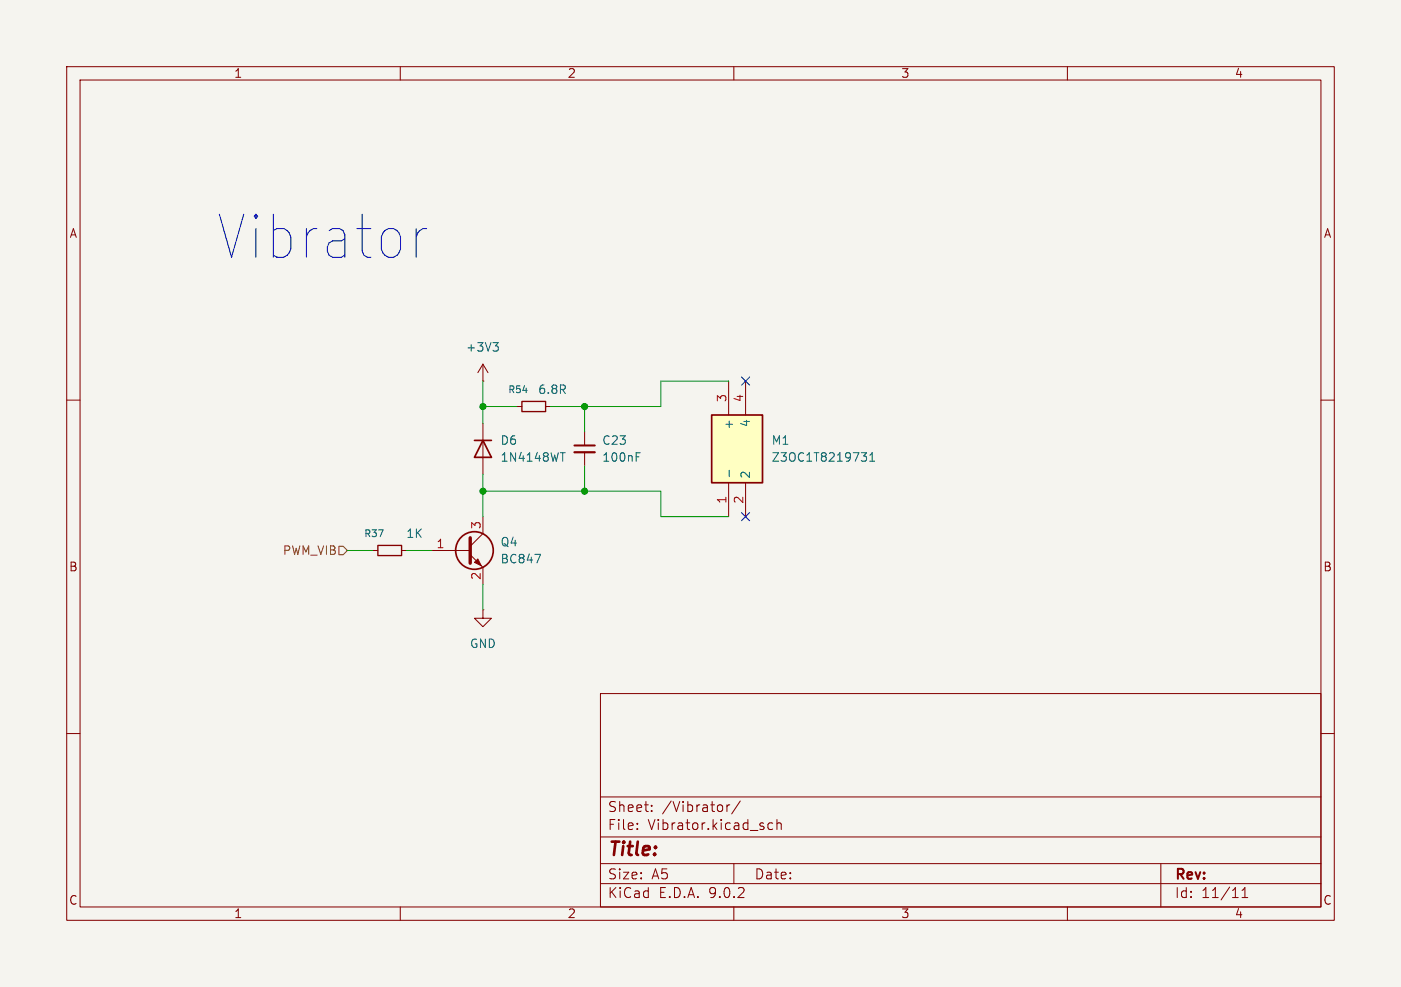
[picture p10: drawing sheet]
<svg xmlns="http://www.w3.org/2000/svg" width="210mm" height="148mm" viewBox="0 0 210 148" stroke-linecap="round" stroke-linejoin="round" font-family="sans-serif">
<path d="M0 0h210v148h-210z" fill="#f5f4ef" stroke="#f5f4ef" stroke-width=".15"/>
<g fill="none" stroke="#840000" stroke-width=".15">
<path d="M10 10h190v128h-190zM12 12h186v124h-186zM60 10v2M110 10v2M160 10v2M72.4 57.2h.1M72.4 54.6v2.6M72.4 54.6l-.8 1.3M72.4 54.6l.8 1.3M10 60h2M72.4 77.5v2.5l-1.9 1.9M72.4 63.5v7.6"/>
<path d="M87.6 64.8v2M87.6 67.8v2.1M198 60h2M55.9 82.6h.7M60.2 82.6h.8M64.8 82.6h5.7M70.5 83.2l1.9 1.9v2.5M72.4 91.4v1.3h1.3l-1.3 1.3-1.3-1.3h1.3M72.4 91.4h.1M10 110h2M90 104h108v32h-108zM90 119.5h108"/>
<path d="M198 110h2M60 136v2M90 132.5h108M90 129.5h108M90 125.5h108M95.5 124.2v.2M95.5 123.5v.1M97.7 121.5v.2M97.7 120.8v.1M109 120.7v1M109.4 120.7l-.3 .1-.1 .2M110 136v2"/>
<path d="M110 129.5v3M111 120.1l-1.3 1.9M115.8 123.5l-.4-.1-.3 .3v.4l.2 .2h.5M116.5 123.5a.37 .37 0 0 1 .6 .1v.8M116.5 122.9v1.5M160 136v2M174 129.5v6.5M186.2 134.6h.8M186.2 133.5l.4-.4v1.5"/>
</g>
<path d="M70.5 80.6v3.9" fill="none" stroke="#840000" stroke-width=".51"/>
<g fill="none" stroke="#840000" stroke-width=".25">
<path d="M71.1 66h2.6M72.4 66l1.3 2.6h-2.6z"/>
<circle cx="71.1" cy="82.5" r="2.82"/>
</g>
<path d="M71.1 84.3l.5-.5 .5 1z" fill="#840000" stroke="#840000" stroke-width=".15"/>
<path d="M73.9 51.4h.8l-.4 .5M74.4 51.9l.3 .2v.3l-.3 .2M84 67.9h.7M95.4 68.5h.4M95.4 67.9h.6M80.2 83.1h.8l-.5 1.3" fill="none" stroke="#006464" stroke-width=".15"/>
<path d="M56.6 81.8h3.6v1.5h-3.6z" fill="none" stroke="#840000" stroke-width=".2"/>
<path d="M86.1 66.8h3.1" fill="none" stroke="#840000" stroke-width=".3"/>
<path d="M86.1 67.8h3.1" fill="none" stroke="#840000" stroke-width=".33"/>
<path d="M106.7 62.2h7.6v10.2h-7.6z" fill="#ffffc2"/>
<path d="M106.7 62.2h7.6v10.2h-7.6z" fill="none" stroke="#840000" stroke-width=".25"/>
<path d="M109.2 57.2v5M111.8 57.2v5M77.5 61h.7M81.8 61h.7M109.2 72.4v5.1M111.8 72.4v5.1" fill="none" stroke="#840000" stroke-width=".15"/>
<path d="M109.3 70.5v1M129.1 67.9h.8l-.4 .5 .3 .1 .1 .4-.2 .3h-.4M130.4 69.2h.7M130.4 68.3l.3-.4v1.3" fill="none" stroke="#006464" stroke-width=".15"/>
<path d="M78.2 60.2h3.6v1.5h-3.6z" fill="none" stroke="#840000" stroke-width=".2"/>
<path d="M50.8 81.9h.6l.7 .7-.7 .6h-.6z" fill="none" stroke="#725600" stroke-width=".15"/>
<path d="M72.4 57.2v6.3M109.2 57.2h-10.1v3.8h-16.6M72.4 71.1v6.4M72.4 73.7h26.7v3.8h10.1M72.4 61h5.1M87.6 61v3.8M87.6 69.9v3.8M52.1 82.6h3.8M61 82.6h3.8M72.4 87.6v3.8" fill="none" stroke="#009600" stroke-width=".15"/>
<path d="M111.2 56.5l1.2 1.3M112.4 56.5l-1.2 1.3M111.2 76.9l1.2 1.2M112.4 76.9l-1.2 1.2" fill="none" stroke="#000084" stroke-width=".15"/>
<path d="M62.4 34.3v4.3M64 34.3a1.43 1.43 0 0 0-1.6 1.2" fill="none" stroke="#0000c2" stroke-width=".15"/>
<g fill="#009600" stroke="#009600" stroke-width=".15">
<circle cx="72.4" cy="61" r=".46"/>
<circle cx="87.6" cy="61" r=".46"/>
<circle cx="87.6" cy="73.7" r=".46"/>
<circle cx="72.4" cy="73.7" r=".46"/>
</g>
<text font-size="9" fill="#0000c2" x="32.3" y="39.4">Vibrator</text>
<text font-size="2.8" fill="#840000" x="91" y="128.9">Title:</text>
<g font-size="2.1" fill="#840000">
<text x="91" y="124.7">File:</text>
<text x="91" y="122">Sheet:</text>
<text x="97.1" y="124.7">Vibrator.kicad_sch</text>
<text x="99.2" y="122">/Vibrator/</text>
<text x="91" y="134.9">KiCad</text>
<text x="91" y="132.1">Size:</text>
<text x="97.7" y="132.1">A5</text>
<text x="98.7" y="134.9">E.D.A.</text>
<text x="106.3" y="134.9">9.0.2</text>
<text x="113" y="132.1">Date:</text>
<text x="176" y="132.3">Rev:</text>
<text x="176" y="134.9">Id:</text>
<text x="180.1" y="134.9">11/11</text>
</g>
<g font-size="1.8" fill="#840000">
<text x="35" y="11.9">1</text>
<text x="85" y="11.9">2</text>
<text x="135" y="11.9">3</text>
<text x="185" y="11.9">4</text>
<text x="10.3" y="35.9">A</text>
<text x="198.4" y="35.9">A</text>
<text x="10.3" y="85.9">B</text>
<text x="198.3" y="85.9">B</text>
<text x="10.3" y="135.9">C</text>
<text x="35" y="137.9">1</text>
<text x="85" y="137.9">2</text>
<text x="135" y="137.9">3</text>
<text x="185" y="137.9">4</text>
<text x="198.3" y="135.9">C</text>
</g>
<g font-size="1.8" fill="#006464">
<text x="69.7" y="52.9">+3V3</text>
<text x="80.6" y="59.3">6.8R</text>
<text x="110.1" y="64.5" transform="rotate(-90 110.1 64.5)">+</text>
<text x="112.6" y="64.2" transform="rotate(-90 112.6 64.2)">4</text>
<text x="74.9" y="66.9">D6</text>
<text x="74.9" y="69.4">1N4148WT</text>
<text x="90.2" y="69.4">100nF</text>
<text x="90.2" y="66.9">C23</text>
<text x="112.6" y="71.9" transform="rotate(-90 112.6 71.9)">2</text>
<text x="115.6" y="66.9">M1</text>
<text x="115.6" y="69.4">Z3OC1T8219731</text>
<text x="60.8" y="80.9">1K</text>
<text x="74.9" y="82.1">Q4</text>
<text x="74.9" y="84.7">BC847</text>
<text x="70.4" y="97.4">GND</text>
</g>
<g font-size="1.8" fill="#a90000">
<text x="109" y="60.4" transform="rotate(-90 109 60.4)">3</text>
<text x="111.5" y="60.4" transform="rotate(-90 111.5 60.4)">4</text>
<text x="109" y="75.6" transform="rotate(-90 109 75.6)">1</text>
<text x="111.5" y="75.6" transform="rotate(-90 111.5 75.6)">2</text>
<text x="65.3" y="82.3">1</text>
<text x="72.1" y="79.4" transform="rotate(-90 72.1 79.4)">3</text>
<text x="72.1" y="87.1" transform="rotate(-90 72.1 87.1)">2</text>
</g>
<text font-size="1.8" fill="#725600" x="42.3" y="83.4">PWM_VIB</text>
<g font-size="1.4" fill="#006464">
<text x="76.1" y="59.2">R54</text>
<text x="54.5" y="80.7">R37</text>
</g>
</svg>
